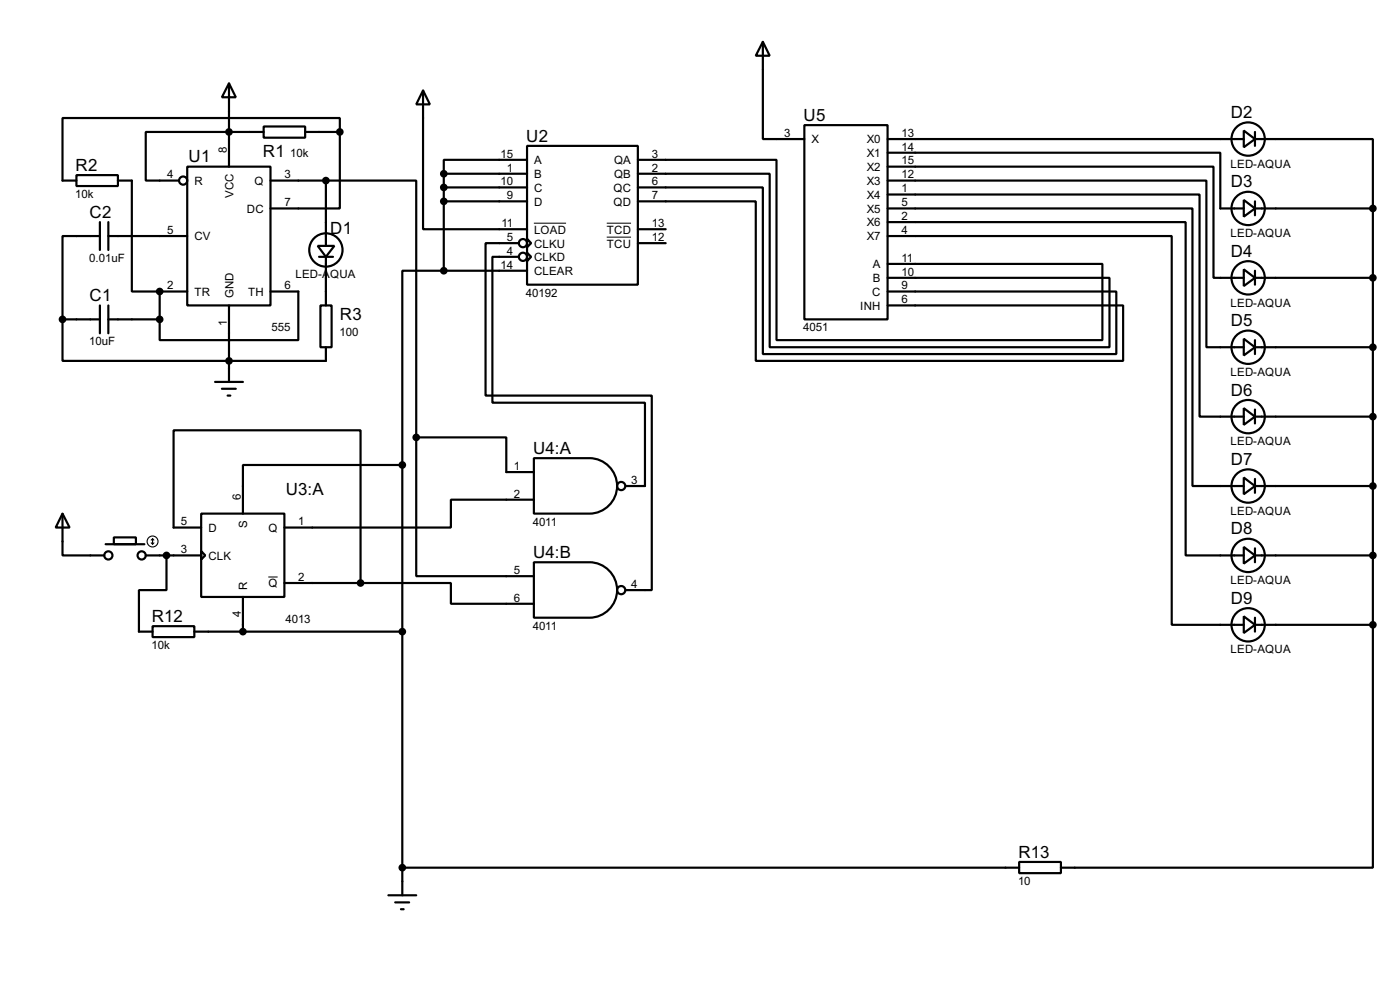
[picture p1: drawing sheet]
<svg xmlns="http://www.w3.org/2000/svg" width="256mm" height="180mm" viewBox="0 0 256 180" stroke-linecap="round" stroke-linejoin="round" font-family="sans-serif">
<g fill="none" stroke="#000" stroke-width=".4">
<path d="M42 15.3l1.2 2.5h-2.5zM42 15.3v15.2M77.5 16.6l1.3 2.5h-2.5zM77.5 16.6v25.4h19.1M139.8 7.7l1.2 2.5h-2.5zM139.8 7.7v17.8h7.6M14 32.1h7.6v2h-7.6zM21.6 33.1h2.6v20.3h5.1M34.3 30.5h15.3v25.4h-15.3zM48.3 23.2h7.6v2h-7.6zM48.3 24.2h-21.6v8.9h6.1M49.6 33.1h10.1"/>
<path d="M55.9 24.2h6.4M59.7 33.1h16.6v47M59.7 33.1v11.9M62.3 24.2v14h-12.7M62.3 24.2v-2.6h-50.8v11.5h2.5M81.3 31.8h15.3M81.3 31.8v17.8M81.3 34.3h15.3M81.3 36.9h15.3M96.6 26.7h20.3v25.4h-20.3zM96.6 29.3h-15.3v2.5M116.9 29.3h25.4v33h59.7v-14h-39.4"/>
<path d="M116.9 31.8h24.1v31.8h62.3v-12.7h-40.7M116.9 34.3h22.9v30.5h64.7v-11.4h-41.9M116.9 36.9h21.6v29.2h67.3v-10.2h-43.2M147.4 22.9h15.2v35.6h-15.2zM162.6 28h61v10.2h4.3M162.6 30.5h59.7v20.4h5.6M162.6 33.1h58.4v30.5h6.9M162.6 35.6h57.2v40.7h8.1M162.6 38.2h55.9v50.8h9.4M162.6 25.5h65.3M227.9 23.9l2 1.6-2 1.5zM227.9 36.6l2 1.6-2 1.5z"/>
<path d="M229.9 25.5h21.6v12.7M229.9 38.2h21.6M229.9 24.2v2.5M229.9 36.9v2.5M251.5 38.2v76.2M11.5 58.5v7.6h48.2v-2.5M11.5 58.5h6.8M18.3 43.2h-6.8v15.3M18.3 40.7v5.1M18.3 55.9v5.1M19.9 43.2h14.4M19.9 58.5h9.4"/>
<path d="M19.9 40.7v5.1M19.9 55.9v5.1M29.3 53.4v5.1M29.3 53.4h5M42 55.9v14M49.6 53.4h5.1v8.9h-25.4v-3.8M58.2 45h3.1l-1.6 2zM58.5 47h2.5M58.7 55.9h2.1v7.7h-2.1zM59.7 47v8.9M81.3 49.6h-7.6v35.5M81.3 49.6h15.3"/>
<path d="M95.1 47h-4.9v26.7h28v15.3h-3.6M95.1 44.5h-6.1v27.9h30.4v35.6h-4.8M96.6 43.7l.7 .8-.7 .8zM96.6 46.3l.7 .7-.7 .8zM116.9 42h5.1M116.9 44.5h5.1M162.6 40.7h54.6v61h10.7M162.6 43.2h52.1v71.2h13.2M227.9 49.3l2 1.6-2 1.5zM229.9 50.9h21.6M229.9 49.6v2.5M39.4 69.9h5.1"/>
<path d="M40.7 71.2h2.5M41.7 72.4h.5M227.9 62l2 1.6-2 1.5zM227.9 74.7l2 1.6-2 1.5zM229.9 63.6h21.6M229.9 76.3h21.6M229.9 62.3v2.5M229.9 75v2.5M11.5 94l1.3 2.6h-2.6zM11.5 94v7.7h7.6M19.4 99.6h7.1M20.9 98.4h4v1.2h-4z"/>
<path d="M36.9 94h15.2v15.3h-15.2zM36.9 96.6h-5.1v-17.8h34.3v27.9M73.7 85.1h-29.2v8.9M73.7 85.1v78.8M76.3 80.1h16.5v6.3h5M76.3 80.1v25.4h21.5M97.8 83.9h10.2a5.1 5.1 0 0 1 5.1 5 5.1 5.1 0 0 1-5.1 5.1h-10.2zM97.8 91.5h-15.2v5.1h-30.5M227.9 87.4l2 1.6-2 1.5zM229.9 89h21.6M229.9 87.7v2.5M26.7 101.7h10.2"/>
<path d="M28 114.6h7.6v2h-7.6zM30.5 101.7v6.3h-5v7.6h2.5M35.6 115.6h38.1M36.9 100.9l.7 .8-.7 .7zM44.5 109.3v6.3M52.1 106.7h14M66.1 106.7h16.5v3.8h15.2M97.8 102.9h10.2a5.1 5.1 0 0 1 5.1 5.1 5.1 5.1 0 0 1-5.1 5.1h-10.2zM227.9 100.1l2 1.6-2 1.5zM227.9 112.8l2 1.6-2 1.5zM229.9 101.7h21.6M229.9 114.4h21.6"/>
<path d="M229.9 100.4v2.5M229.9 113.1v2.5M251.5 114.4v44.4h-57.1M73.7 158.8h113M186.7 157.8h7.7v2h-7.7zM71.2 163.9h5.1M72.4 165.2h2.6M73.5 166.4h.5"/>
<circle cx="33.5" cy="33.1" r=".75"/>
<circle cx="228.6" cy="38.2" r="3.1"/>
<circle cx="228.6" cy="25.5" r="3.1"/>
<circle cx="59.7" cy="45.8" r="3.1"/>
<circle cx="95.8" cy="44.5" r=".75"/>
<circle cx="95.8" cy="47" r=".75"/>
<circle cx="228.6" cy="50.9" r="3.1"/>
<circle cx="228.6" cy="76.3" r="3.1"/>
<circle cx="228.6" cy="63.6" r="3.1"/>
<circle cx="113.8" cy="89" r=".75"/>
<circle cx="228.6" cy="89" r="3.1"/>
<circle cx="19.8" cy="101.7" r=".75"/>
<circle cx="25.9" cy="101.7" r=".75"/>
<circle cx="113.8" cy="108" r=".75"/>
<circle cx="228.6" cy="114.4" r="3.1"/>
<circle cx="228.6" cy="101.7" r="3.1"/>
</g>
<circle cx="29.3" cy="53.4" r=".2" fill="#000"/>
<g fill="#000" stroke="#000" stroke-width=".4">
<circle cx="41.9" cy="24.2" r=".5"/>
<circle cx="59.7" cy="33.1" r=".5"/>
<circle cx="62.2" cy="24.2" r=".5"/>
<circle cx="81.3" cy="34.3" r=".5"/>
<circle cx="81.3" cy="36.9" r=".5"/>
<circle cx="81.3" cy="31.8" r=".5"/>
<circle cx="251.5" cy="38.2" r=".5"/>
<circle cx="11.4" cy="58.5" r=".5"/>
<circle cx="29.2" cy="58.5" r=".5"/>
<circle cx="29.2" cy="53.4" r=".5"/>
<circle cx="81.3" cy="49.6" r=".5"/>
<circle cx="251.5" cy="50.9" r=".5"/>
<circle cx="41.9" cy="66.1" r=".5"/>
<circle cx="251.5" cy="63.6" r=".5"/>
<circle cx="251.5" cy="76.3" r=".5"/>
<circle cx="73.7" cy="85.1" r=".5"/>
<circle cx="76.2" cy="80.1" r=".5"/>
<circle cx="251.5" cy="89" r=".5"/>
<circle cx="30.5" cy="101.7" r=".5"/>
<circle cx="44.5" cy="115.6" r=".5"/>
<circle cx="66" cy="106.7" r=".5"/>
<circle cx="73.7" cy="115.6" r=".5"/>
<circle cx="251.5" cy="114.4" r=".5"/>
<circle cx="251.5" cy="101.7" r=".5"/>
<circle cx="73.7" cy="158.8" r=".5"/>
</g>
<path d="M97.8 40.9h5.9M111.2 40.9h4.4M111.2 43.4h4.4M49.2 105.6h1.7" fill="none" stroke="#000" stroke-width=".18"/>
<g fill="none" stroke="#000" stroke-width=".2">
<path d="M27.7 99.4l.3 .2M28 98.6v1M28 98.6l-.3 .3M28 98.6l.2 .3M28.2 99.4l-.2 .2"/>
<circle cx="27.9" cy="99.1" r="1"/>
</g>
<g font-size="3.5">
<text x="147.2" y="22.1">U5</text>
<text x="225.5" y="21.6">D2</text>
<text x="34.6" y="29.7">U1</text>
<text x="48.2" y="28.7">R1</text>
<text x="96.4" y="25.9">U2</text>
<text x="13.9" y="31.2">R2</text>
<text x="225.5" y="34.3">D3</text>
<text x="16.4" y="39.9">C2</text>
<text x="60.5" y="42.9">D1</text>
<text x="225.5" y="47">D4</text>
<text x="16.4" y="55.1">C1</text>
<text x="62.3" y="58.6">R3</text>
<text x="225.5" y="59.7">D5</text>
<text x="225.5" y="72.4">D6</text>
<text x="97.7" y="83.1">U4:A</text>
<text x="225.5" y="85.1">D7</text>
<text x="52.4" y="90.7">U3:A</text>
<text x="225.5" y="97.8">D8</text>
<text x="97.7" y="102.1">U4:B</text>
<text x="27.8" y="113.8">R12</text>
<text x="225.5" y="110.5">D9</text>
<text x="186.6" y="157">R13</text>
</g>
<g font-size="2.4">
<text x="41.5" y="27.9" transform="rotate(-90 41.5 27.9)">8</text>
<text x="53.2" y="28.6">10k</text>
<text x="91.7" y="28.9">15</text>
<text x="119.4" y="28.9">3</text>
<text x="143.7" y="25">3</text>
<text x="148.6" y="26.3">X</text>
<text x="158.8" y="26.3">X0</text>
<text x="158.8" y="28.8">X1</text>
<text x="165.2" y="25">13</text>
<text x="165.2" y="27.5">14</text>
<text x="30.7" y="32.6">4</text>
<text x="35.6" y="33.9">R</text>
<text x="46.6" y="33.9">Q</text>
<text x="52.1" y="32.6">3</text>
<text x="91.7" y="33.9">10</text>
<text x="92.9" y="31.4">1</text>
<text x="97.8" y="30">A</text>
<text x="97.8" y="32.6">B</text>
<text x="97.8" y="35.1">C</text>
<text x="112.4" y="35.1">QC</text>
<text x="112.5" y="30">QA</text>
<text x="112.5" y="32.6">QB</text>
<text x="119.4" y="31.4">2</text>
<text x="119.4" y="33.9">6</text>
<text x="158.8" y="31.3">X2</text>
<text x="158.8" y="33.9">X3</text>
<text x="165.2" y="30.1">15</text>
<text x="165.2" y="32.6">12</text>
<text x="165.2" y="35.2">1</text>
<text x="225.4" y="30.7">LED-AQUA</text>
<text x="13.8" y="36.3">10k</text>
<text x="42.8" y="36.3" transform="rotate(-90 42.8 36.3)">VCC</text>
<text x="45.2" y="39">DC</text>
<text x="52.1" y="37.7">7</text>
<text x="91.9" y="41.6">11</text>
<text x="92.9" y="36.5">9</text>
<text x="97.8" y="37.7">D</text>
<text x="112.4" y="37.7">QD</text>
<text x="119.4" y="36.5">7</text>
<text x="119.4" y="41.6">13</text>
<text x="158.8" y="36.4">X4</text>
<text x="158.8" y="39">X5</text>
<text x="158.8" y="41.5">X6</text>
<text x="165.2" y="37.7">5</text>
<text x="165.2" y="40.2">2</text>
<text x="16.4" y="48">0.01uF</text>
<text x="30.7" y="42.8">5</text>
<text x="35.6" y="44">CV</text>
<text x="92.9" y="44.1">5</text>
<text x="92.9" y="46.6">4</text>
<text x="97.8" y="42.7">LOAD</text>
<text x="97.8" y="45.3">CLKU</text>
<text x="97.8" y="47.8">CLKD</text>
<text x="111.2" y="42.7">TCD</text>
<text x="111.2" y="45.3">TCU</text>
<text x="119.4" y="44.1">12</text>
<text x="158.8" y="44">X7</text>
<text x="165.2" y="42.8">4</text>
<text x="165.2" y="47.9">11</text>
<text x="225.4" y="43.4">LED-AQUA</text>
<text x="30.7" y="52.9">2</text>
<text x="52.1" y="52.9">6</text>
<text x="54.1" y="50.8">LED-AQUA</text>
<text x="91.7" y="49.2">14</text>
<text x="97.8" y="50.4">CLEAR</text>
<text x="159.9" y="49.1">A</text>
<text x="159.9" y="51.7">B</text>
<text x="165.2" y="50.4">10</text>
<text x="165.2" y="52.9">9</text>
<text x="35.6" y="54.2">TR</text>
<text x="41.5" y="59.6" transform="rotate(-90 41.5 59.6)">1</text>
<text x="42.8" y="54.6" transform="rotate(-90 42.8 54.6)">GND</text>
<text x="45.4" y="54.2">TH</text>
<text x="96.4" y="54.3">40192</text>
<text x="157.6" y="56.7">INH</text>
<text x="159.8" y="54.2">C</text>
<text x="165.2" y="55.5">6</text>
<text x="225.4" y="56.1">LED-AQUA</text>
<text x="16.4" y="63.2">10uF</text>
<text x="49.8" y="60.7">555</text>
<text x="62.2" y="61.5">100</text>
<text x="147.2" y="60.7">4051</text>
<text x="225.4" y="68.8">LED-AQUA</text>
<text x="225.4" y="81.5">LED-AQUA</text>
<text x="94.2" y="86">1</text>
<text x="115.6" y="88.5">3</text>
<text x="44.1" y="91.5" transform="rotate(-90 44.1 91.5)">6</text>
<text x="94.2" y="91.1">2</text>
<text x="225.4" y="94.2">LED-AQUA</text>
<text x="33.2" y="96.2">5</text>
<text x="33.2" y="101.2">3</text>
<text x="38.2" y="97.4">D</text>
<text x="45.3" y="96.7" transform="rotate(-90 45.3 96.7)">S</text>
<text x="49.2" y="97.4">Q</text>
<text x="54.7" y="96.2">1</text>
<text x="97.6" y="96.2">4011</text>
<text x="38.2" y="102.5">CLK</text>
<text x="45.3" y="108" transform="rotate(-90 45.3 108)">R</text>
<text x="49.2" y="107.5">Q</text>
<text x="54.7" y="106.3">2</text>
<text x="94.2" y="105.1">5</text>
<text x="115.6" y="107.6">4</text>
<text x="225.4" y="106.9">LED-AQUA</text>
<text x="44.1" y="113" transform="rotate(-90 44.1 113)">4</text>
<text x="94.2" y="110.1">6</text>
<text x="27.8" y="118.8">10k</text>
<text x="52.3" y="114">4013</text>
<text x="97.6" y="115.3">4011</text>
<text x="225.4" y="119.6">LED-AQUA</text>
<text x="186.5" y="162">10</text>
</g>
</svg>
